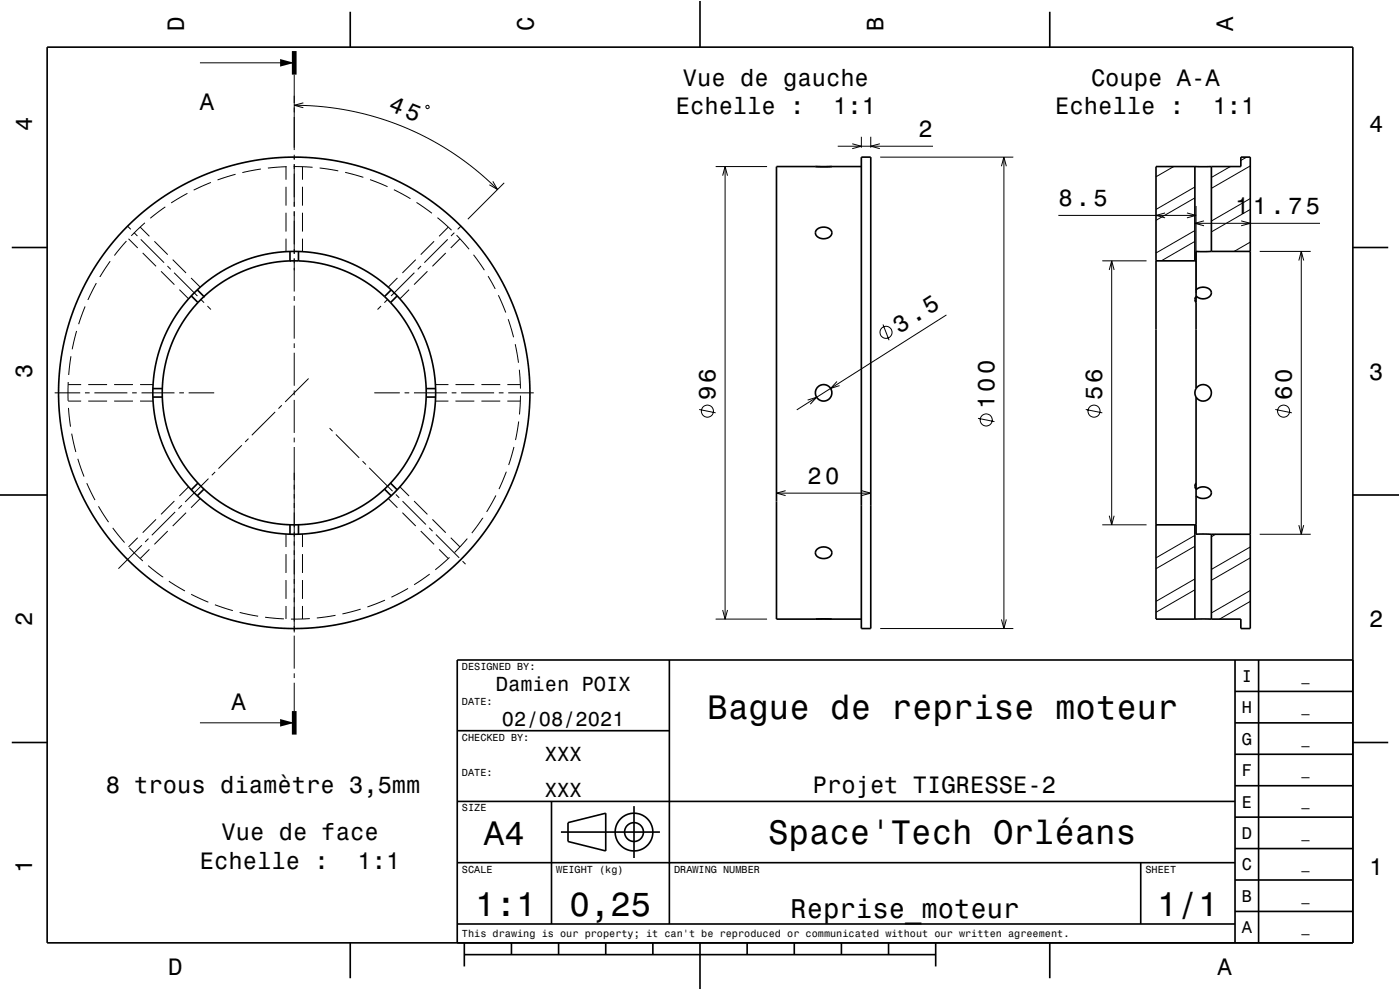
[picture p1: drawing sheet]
<svg xmlns="http://www.w3.org/2000/svg" width="297mm" height="210mm" viewBox="0 0 297 210" stroke-linecap="round" stroke-linejoin="round" font-family="sans-serif">
<g fill="none" stroke="#000" stroke-width=".21">
<path d="M42.4 13.3h20M62.4 15.8v16M44.7 38.7l-3.6 1.6M50 37l-3.9 1.2M55.3 35.9l-3.9 .7M60.7 35.4v2.7M60.7 39.6v4M60.8 35.4l-4 .3M62.3 35.3l4 .2M62.4 22.3l5.9 .3 5.7 .8 6.1 1.5 5.6 2.1 5.4 2.5 5.2 3.1 4.8 3.6 4.4 4M62.4 32.8v1M62.4 34.8v9"/>
<path d="M64.2 35.4v2.7M64.2 39.6v4M64.4 21.8l-2 .5 2 .6M67.8 35.6l4 .6M73.2 36.6l3.9 1M78.5 38.1l3.7 1.5M90.4 22.5l.5-.1 .1 .5-.5 .1zM104.5 38.5l1 1.7-1.7-1M107 38.8l-7.7 7.7M151.8 35.3h10.9M153.3 37.3l.5-2 .5 2M153.8 35.3v96"/>
<path d="M177.7 31h20.2M180.8 30.5l1.9 .5-1.9 .5M182.7 29v2.3M184.7 29v2.3M186.7 30.5l-2 .5 2 .5M186.7 33.3h28.3M212.4 35.3l.6-2 .5 2M213 33.3v100M249 35.3l-3.8 2.2M253.5 39.7l-8.3 4.7M261 35.3l-4 2.3M264.5 33.3l-1.3 .7"/>
<path d="M265.2 35.2l-8.2 4.8M23.4 55.4l-2.2 3.4M26.8 51.1l-2.5 3.1M27 47.9l.7 .8M27.3 50.6l1.9 2M28.4 49.4l.8 .7M29.7 48.2l2 1.9M29.9 50.8l4.9 4.9M30.3 53.7l2.8 2.8M30.7 47.3l-2.9 2.7M32.8 51.2l2.8 2.8M34.2 57.5l2.8 2.9"/>
<path d="M35.1 43.9l-3.2 2.4M35.5 56.4l.7 .7M36.6 55.1l2.9 2.8M36.9 57.8l5 5M39.8 41l-3.5 2M40.5 59l2 1.9M60.7 45.1v4M60.7 50.6v2.8M62.4 44.8v9M62.4 54.8v7M64.2 45.1v4M64.2 50.6v2.8"/>
<path d="M83.6 40.2l3.5 1.9M84.3 59l-1.9 1.9M87.9 57.8l-4.9 5M88.2 55.1l-2.8 2.8M88.4 42.9l3.2 2.3M89.3 56.4l-.7 .7M90.7 57.5l-2.9 2.9M92.1 51.2l-2.8 2.8M92.8 46.2l3 2.6M94.6 53.7l-2.9 2.8M95 50.8l-5 4.9M95.1 48.2l-1.9 1.9"/>
<path d="M96.4 49.4l-.7 .7M96.9 49.9l2.6 3M97.6 50.6l-2 2M97.8 47.9l-.7 .8M100.4 54l2.4 3.3M103.5 58.6l1.6 2.7M224.5 45.7h29.2M233.8 55.3h9.4M235.3 57.3l.5-2 .6 2M235.8 55.3v56M247.2 45.2l-2 .5 2 .5M251.8 45.2l1.9 .5-1.9 .5"/>
<path d="M253.5 51.2l-7.1 4.1M253.5 42l-8.3 4.7M253.5 48.9l-8.3 4.8M253.5 47.4h26.5M253.7 43.7v18.5M255.4 46.9l-1.9 .5 1.9 .5M263.3 46.9l1.9 .5-1.9 .5M265.2 44.4l-8.2 4.8M265.2 51.4l-3.4 1.9M265.2 42.1l-8.2 4.8M267.2 53.3h10.9M275.5 55.3l.6-2 .5 2"/>
<path d="M276.1 53.3v60M15.1 75.6l-.5 3.9M16.2 70.2l-.9 3.9M18.1 65l-1.4 3.8M20.4 60.1l-1.8 3.5M38.1 61.4l1.9 2M42.6 63.5l.7 .7M44 64.9l.7 .8M62.4 62.8v1M62.4 64.8v7M62.4 72.8v1M62.4 74.8v7"/>
<path d="M80.8 64.9l-.7 .8M82.3 63.5l-.8 .7M86.8 61.4l-2 2M105.7 62.6l1.6 3.7M107.8 67.7l1.2 3.8M109.3 73l.7 3.9M110.2 78.4l.2 4M187.3 68.8l1.3 3.4M200.8 66.8l-31.8 20.1M11.6 83.3h5.4M14.5 81.6h2.7M14.5 85.1h2.7"/>
<path d="M14.5 81l-.1 4M14.5 86.5l.5 4M15.2 92l.9 3.9M16.5 97.3l1.3 3.8M18 83.3h1M18.7 81.6h4M18.7 85.1h4M20 83.3h7M24.2 81.6h4M24.2 85.1h4M28 83.3h1M29.7 81.6h2.8"/>
<path d="M29.7 85.1h2.8M30 83.3h7M38 83.3h1M40 83.3h5.4M51.3 94.5l-5 4.9M52.7 93l-.7 .7M58.4 87.4l-5 4.9M59.8 86l-.7 .7M62.4 82.8v1M62.4 84.8v7M62.4 92.8v1M62.4 94.8v39.4"/>
<path d="M65.5 80.3l-5 5M69.9 90.8l.7 .7M71.3 92.2l4.9 4.9M76.9 97.8l.7 .7M78.3 99.2l5 5M79.4 83.3h5.4M85.8 83.3h1M87.8 83.3h7M92.4 81.6h2.7M92.4 85.1h2.7M95.8 83.3h1M96.6 81.6h4"/>
<path d="M96.6 85.1h4M97.8 83.3h7M102.1 81.6h4M102.1 85.1h4M105.8 83.3h1M107.6 81.6h2.8M107.6 85.1h2.8M107.8 83.3h5.4M109 94.8l-1.1 3.9M110 89.4l-.6 3.9M110.4 83.9l-.2 4M148.3 86.9l3.5 .7"/>
<path d="M171.3 84.9l1.9-.6-1.3 1.4M177.6 80.9l-1.4 1.5 1.9-.6M207.5 88.7l3.5 .7M230.3 86.9l3.5 .7M270.6 86.9l3.5 .7M18.4 102.5l1.8 3.6M20.9 107.4l2.1 3.4M23.9 112l2.5 3.1M27.4 116.2l2.9 2.8M29.2 114.1l-1.9 1.9M30.1 115.7l-5 4.9M31.4 120l3.2 2.4"/>
<path d="M31.5 114.3l-.7 .7M31.7 116.5l-2 2M33.1 110.2l-2.8 2.8M35.6 112.6l-2.8 2.9M37 106.3l-2.8 2.8M37.2 108.6l-5 4.9M38.6 107.2l-.7 .7M39.5 108.8l-2.9 2.8M40 103.3l-1.9 1.9M42.5 105.7l-2 2M44.2 101.5l-4.9 5M45.6 100.1l-.7 .7"/>
<path d="M60.7 113.3v2.7M60.7 117.5v4M64.2 113.3v2.7M64.2 117.5v4M82.4 105.7l1.9 2M84 104.9l.7 .7M84.8 103.3l2 1.9M85.4 108.8l2.8 2.8M85.4 106.3l4.9 5M87.8 106.3l2.9 2.8M89.3 112.6l2.8 2.9M91.1 112l.7 .7"/>
<path d="M91.7 110.2l2.9 2.8M92.5 113.4l4.9 4.9M93.2 116.5l1.9 2M95.4 118.2l-3.1 2.7M95.6 114.1l2 1.9M98.1 119l.7 .7M99.1 114.2l-2.7 3M102.4 109.8l-2.3 3.3M105.2 105.1l-2 3.5M107.4 100.1l-1.5 3.6M164.7 104.6h20M166.7 104.1l-2 .5 2 .5"/>
<path d="M182.8 104.1l1.9 .5-1.9 .5M233.8 111.3h9.4M235.3 109.4l.5 1.9 .6-1.9M245.4 111.3l-.2 .1M253.5 115.9l-8.3 4.7M253.5 113.6l-8.3 4.7M257.9 113.3l-.9 .6M265.2 118.3l-8.2 4.8M265.2 116l-8.2 4.8M267.2 113.3h10.9M275.5 111.4l.6 1.9 .5-1.9M35.8 123.3l3.4 2.1"/>
<path d="M40.6 126.1l3.6 1.6M45.6 128.3l3.8 1.2M50.8 129.9l4 .8M56.2 130.9l4 .4M60.7 123v4M60.7 128.5v2.8M62.4 134.8v7M64.2 123v4M64.2 128.5v2.8M65.7 131.2l-4 .1M71.2 130.5l-4 .6M76.5 129.2l-3.9 1"/>
<path d="M81.7 127.3l-3.8 1.4M86.6 124.8l-3.6 1.9M91.2 121.8l-3.3 2.2M151.8 131.3h10.9M153.3 129.4l.5 1.9 .5-1.9M186.7 133.3h28.3M212.4 131.4l.6 1.9 .5-1.9M253.5 125.1l-8.3 4.8M253.5 122.8l-8.3 4.8M265.2 127.6l-6.5 3.7M265.2 125.3l-8.2 4.7M42.4 153.3h20"/>
<path d="M62.4 142.8v1M62.4 144.8v6"/>
<circle cx="188" cy="70.5" r="1.28"/>
<circle cx="150.1" cy="87.2" r="1.28"/>
<circle cx="209.2" cy="89.1" r="1.28"/>
<circle cx="232.1" cy="87.2" r="1.28"/>
<circle cx="272.3" cy="87.2" r="1.28"/>
</g>
<g fill="none" stroke="#000" stroke-width=".35">
<path d="M10 10h277v190h-277zM74.3 2.5v7.5M148.5 0v10M222.7 2.5v7.5M182.7 35.3h-18v96h18M182.7 33.3h2v100h-2zM253.5 35.3h3.5M253.5 35.3v20M253.5 35.3h-8.3v96h8.3M257 35.3v18M257 35.3h6.2v-2h2v100h-2v-2h-6.2M2.5 52.5h7.5"/>
<path d="M61.5 55.3l-2.7 .3-2.5 .4-2.4 .7-2.3 .8-2.3 1.1-2.2 1.3-1.8 1.3-2 1.7M61.5 55.3h1.8M61.5 53.3v2M63.3 55.3h.1M63.3 53.3v2M63.3 55.3l2.9 .3 2.5 .4 4.5 1.5 2.3 1.1 2.1 1.2 1.9 1.3 2.1 1.8M173.2 48.7a1.95 1.95 0 0 1 3.3 .7 1.85 1.85 0 0 1-1.8 1.2 1.85 1.85 0 0 1-1.7-1.2zM245.2 55.3h8.3M253.5 55.3h.2M257 53.3h-3.3v29.1M257 53.3h8.2M287 52.5h7.5"/>
<path d="M40.6 62.8l1.4 1.4M41.9 61.5l1.4 1.4M42 64.2l-2.7 3.3-1.9 3.2-1.5 3.7-1.1 4.1-.4 4 .2 4 .7 3.9 1.3 3.8 1.8 3.6 2.5 3.4 2.8 3 3.2 2.4 3.4 2 4 1.5 3.9 .9 4 .3 4-.2 3.9-.8 3.7-1.4 3.8-2 3.4-2.6 2.7-2.8 2.5-3.5 1.9-3.5 1.3-3.8 .8-4.1 .2-4.3-.4-3.9-.9-3.7-1.6-3.9-1.9-3.2-2.8-3.4M42 64.2h.1M43.3 62.9l-1.3 1.3M81.6 62.9h.1M81.6 62.9l1.2 1.3M82.8 64.2h.1M83 61.5l-1.4 1.4M84.3 62.8l-1.5 1.4M253.7 61.5a2.11 2.11 0 0 1 3.3 .4 1.65 1.65 0 0 1-2.5 1.4l-.8-.5M253.7 62.9l-.2 .6 .2 .7"/>
<path d="M253.7 62.9h.1M253.7 64.2h.1M32.4 82.4h2M32.4 84.2h2M90.4 82.4h2M90.4 84.2h2M253.7 84.2v29.1h3.3M253.7 82.4a1.75 1.75 0 0 1 2.7-.4 1.75 1.75 0 0 1 0 2.7 1.75 1.75 0 0 1-2.7-.5M253.7 82.4a1.76 1.76 0 0 0 0 1.8M0 105h10M42 102.5l-1.4 1.4M43.3 103.8l-1.4 1.4"/>
<path d="M61.5 111.3v2M63.3 111.3v2M81.6 103.8l1.4 1.4M82.8 102.5l1.5 1.4M173.3 116.5a1.9 1.9 0 0 1 3.2 .8 1.86 1.86 0 0 1-1.8 1.2 1.86 1.86 0 0 1-1.7-1.2zM245.2 111.3h8.3M253.5 111.3v20M253.7 103.9a1.9 1.9 0 0 1 3.3 .6 1.95 1.95 0 0 1-3.1 .8l-.2-.1M253.7 102.5l-.2 .6 .2 .7M253.7 111.3h-.2M257 113.3v18M257 113.3h8.2"/>
<path d="M287 105h10M142 140v56M253.5 131.3h3.5M262 140v60M267 140v60M287 140h-190v60M2.5 157.5h7.5M97 155h45M262 153.3h25M262 146.7h25M287 157.5h7.5M97 170h165"/>
<path d="M117 170v26M119 176.5h21M120.5 174.5l8-2v8l-8-2zM134.5 171v11M262 173.3h25M262 166.7h25M262 160h25M97 196h165M97 183h165M242 183v13M262 193.3h25M262 186.7h25"/>
<path d="M262 180h25M74.3 200v7.5M98.5 202.5h100M98.5 200v5M108.5 200v2.5M118.5 200v2.5M128.5 200v2.5M138.5 200v2.5M148.5 200v10M158.5 200v2.5M168.5 200v2.5M178.5 200v2.5"/>
<path d="M188.5 200v2.5M198.5 200v5M222.7 200v7.5"/>
<circle cx="62.4" cy="83.3" r="30"/>
<circle cx="62.4" cy="83.3" r="50"/>
<circle cx="174.7" cy="83.3" r="1.75"/>
<circle cx="134.5" cy="176.5" r="2"/>
<circle cx="134.5" cy="176.5" r="4"/>
</g>
<path d="M62.4 10.8v5M62.4 150.8v5" fill="none" stroke="#000" stroke-width="1" stroke-linecap="butt"/>
<g fill="#000">
<path d="M59.4 12.5l3 .8-3 .8z" fill-rule="evenodd"/>
<path d="M59.4 152.5l3 .8-3 .8z" fill-rule="evenodd"/>
</g>
<path d="M0 0h297v210h-297" fill="none" stroke="#fff" stroke-width=".21"/>
<g font-size="7.2">
<text x="150.1" y="152.6">Bague de reprise moteur</text>
<text x="102.7" y="179.3">A4</text>
<text x="163" y="179.1">Space'Tech Orléans</text>
<text x="100.8" y="194.3">1:1</text>
<text x="120.8" y="194.3">0,25</text>
<text x="245.5" y="194.3">1/1</text>
</g>
<text font-size="5.8" x="167.7" y="194.6">Reprise_moteur</text>
<g font-size="5">
<text x="39" y="6.5" transform="rotate(-90 39 6.5)">D</text>
<text x="113.2" y="6.5" transform="rotate(-90 113.2 6.5)">C</text>
<text x="187.4" y="6.5" transform="rotate(-90 187.4 6.5)">B</text>
<text x="261.6" y="6.5" transform="rotate(-90 261.6 6.5)">A</text>
<text x="42.4" y="23.3">A</text>
<text x="82.2" y="23.3" transform="rotate(22 82.2 23.3)">45</text>
<text x="144.9" y="18.2">Vue de gauche</text>
<text x="231.5" y="18.2">Coupe A-A</text>
<text x="6.8" y="27.8" transform="rotate(-90 6.8 27.8)">4</text>
<text x="143.4" y="24.2">Echelle :</text>
<text x="176.7" y="24.2">1:1</text>
<text x="194.9" y="29">2</text>
<text x="223.9" y="24.2">Echelle :</text>
<text x="257.3" y="24.2">1:1</text>
<text x="290.5" y="28.1">4</text>
<text x="224.5" y="43.7">8.5</text>
<text x="262" y="45.4">11.75</text>
<text x="190.8" y="70.7" transform="rotate(-33 190.8 70.7)">3.5</text>
<text x="6.8" y="80.3" transform="rotate(-90 6.8 80.3)">3</text>
<text x="290.5" y="80.6">3</text>
<text x="151.8" y="84.9" transform="rotate(-90 151.8 84.9)">96</text>
<text x="211" y="86.8" transform="rotate(-90 211 86.8)">100</text>
<text x="233.8" y="84.9" transform="rotate(-90 233.8 84.9)">56</text>
<text x="274.1" y="84.9" transform="rotate(-90 274.1 84.9)">60</text>
<text x="171.3" y="102.6">20</text>
<text x="6.8" y="132.8" transform="rotate(-90 6.8 132.8)">2</text>
<text x="290.5" y="133.1">2</text>
<text x="49.1" y="150.7">A</text>
<text x="22.4" y="168.2">8 trous diamètre 3,5mm</text>
<text x="172.4" y="168.2">Projet TIGRESSE-2</text>
<text x="47" y="178.2">Vue de face</text>
<text x="6.8" y="185.3" transform="rotate(-90 6.8 185.3)">1</text>
<text x="42.4" y="184.2">Echelle :</text>
<text x="75.8" y="184.2">1:1</text>
<text x="290.5" y="185.6">1</text>
<text x="35.7" y="206.8">D</text>
<text x="258.3" y="206.8">A</text>
</g>
<g font-size="4.3">
<text x="105.2" y="146.5">Damien POIX</text>
<text x="106.5" y="154">02/08/2021</text>
<text x="115.6" y="161.5">XXX</text>
<text x="115.6" y="169">XXX</text>
</g>
<g font-size="3.6">
<text x="263.4" y="144.6">I</text>
<text x="263.4" y="151.3">H</text>
<text x="263.4" y="158">G</text>
<text x="263.4" y="164.6">F</text>
<text x="263.4" y="171.3">E</text>
<text x="263.4" y="178">D</text>
<text x="263.4" y="184.6">C</text>
<text x="263.4" y="191.3">B</text>
<text x="263.4" y="198">A</text>
</g>
<g font-size="2.9">
<text x="276.1" y="144.4">_</text>
<text x="276.1" y="151">_</text>
<text x="276.1" y="157.7">_</text>
<text x="276.1" y="164.4">_</text>
<text x="276.1" y="171">_</text>
<text x="276.1" y="177.7">_</text>
<text x="276.1" y="184.4">_</text>
<text x="276.1" y="191.1">_</text>
<text x="276.1" y="197.7">_</text>
</g>
<g font-size="2.2">
<text x="98" y="142.1">DESIGNED BY:</text>
<text x="98" y="149.6">DATE:</text>
<text x="98" y="157.1">CHECKED BY:</text>
<text x="98" y="164.6">DATE:</text>
<text x="98" y="172.1">SIZE</text>
<text x="98" y="185.1">SCALE</text>
<text x="118" y="185.1">WEIGHT (kg)</text>
<text x="143" y="185.1">DRAWING NUMBER</text>
<text x="243" y="185.1">SHEET</text>
<text x="98" y="198.8">This drawing is our property; it can't be reproduced or communicated without our written agreement.</text>
</g>
</svg>
